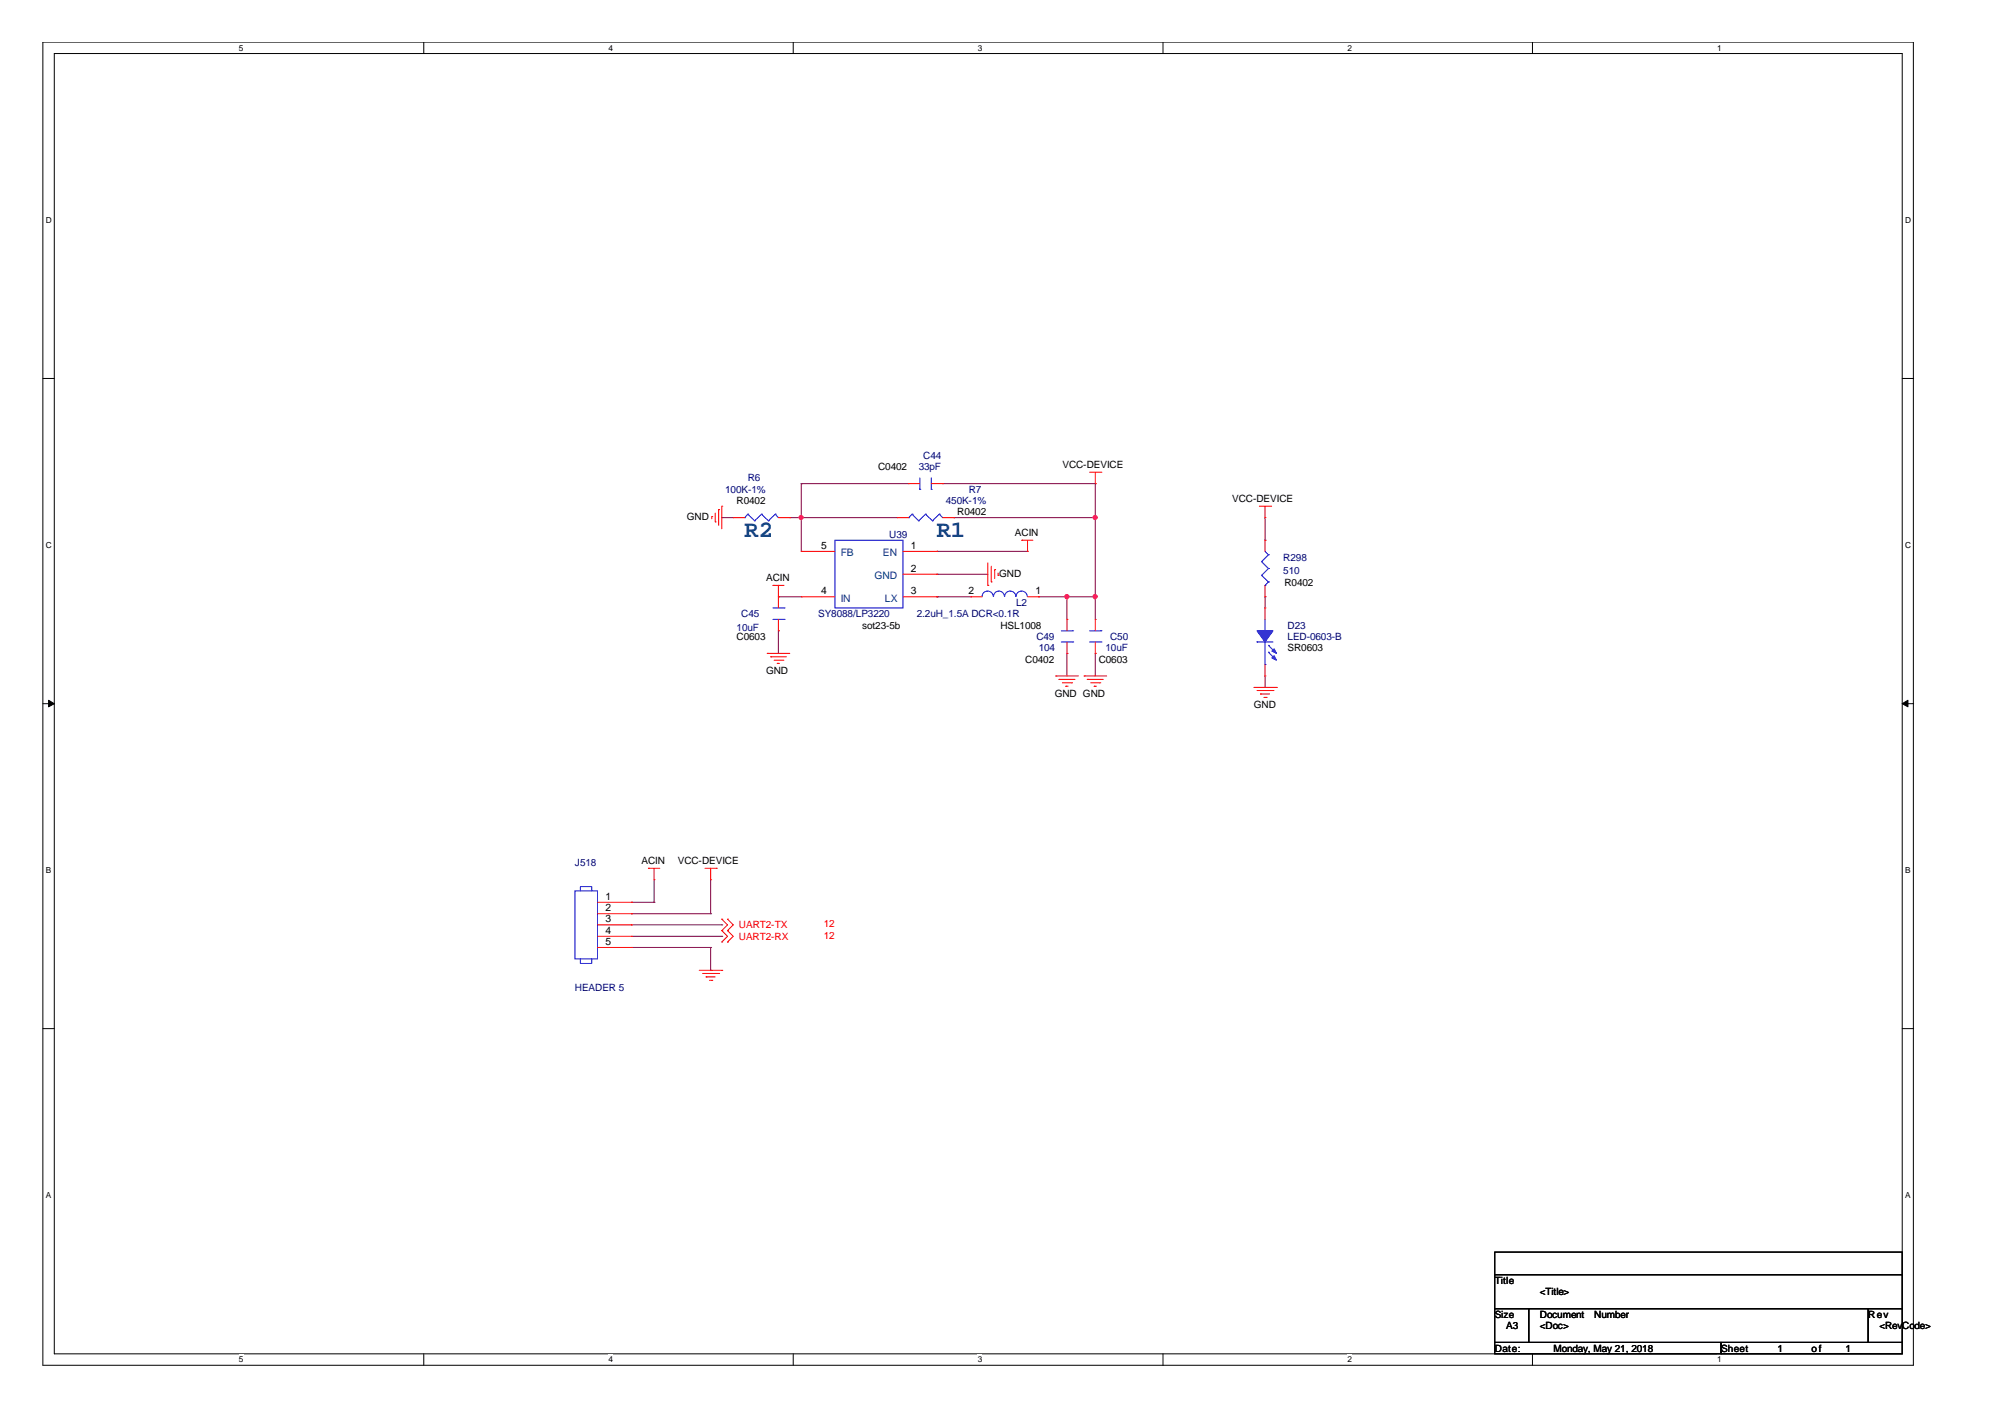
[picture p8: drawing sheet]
<svg xmlns="http://www.w3.org/2000/svg" width="297mm" height="210mm" viewBox="0 0 297 210" stroke-linecap="round" stroke-linejoin="round" font-family="sans-serif">
<path d="M6.3 6.2h277.2v196h-277.2zM8 7.9h273.8v192.6h-273.8z" fill="none" stroke="#000" stroke-width=".15"/>
<g fill="#fff">
<path d="M35.4 6.4h.6v1.4h-.6z"/>
<path d="M35.4 200.7h.6v1.4h-.6z"/>
</g>
<path d="M62.8 6.2v1.7M62.8 200.5v1.7" fill="none" stroke="#000" stroke-width=".15"/>
<g fill="#fff">
<path d="M90.1 6.4h.7v1.4h-.7z"/>
<path d="M90.1 200.7h.7v1.4h-.7z"/>
</g>
<path d="M117.5 6.2v1.7M117.5 200.5v1.7" fill="none" stroke="#000" stroke-width=".15"/>
<g fill="#fff">
<path d="M144.9 6.4h.6v1.4h-.6z"/>
<path d="M144.9 200.7h.6v1.4h-.6z"/>
</g>
<path d="M172.3 6.2v1.7M172.3 200.5v1.7" fill="none" stroke="#000" stroke-width=".15"/>
<g fill="#fff">
<path d="M199.6 6.4h.7v1.4h-.7z"/>
<path d="M199.6 200.7h.7v1.4h-.7z"/>
</g>
<path d="M227 6.2v1.7M227 200.5v1.7" fill="none" stroke="#000" stroke-width=".15"/>
<g fill="#fff">
<path d="M254.4 6.4h.6v1.4h-.6z"/>
<path d="M254.4 200.7h.6v1.4h-.6z"/>
<path d="M6.8 31.9h.8v1.4h-.8z"/>
<path d="M282.2 31.9h.9v1.4h-.9z"/>
<path d="M6.8 80.1h.8v1.4h-.8z"/>
<path d="M282.2 80.1h.9v1.4h-.9z"/>
</g>
<path d="M6.3 56.1h1.7M281.8 56.1h1.7" fill="none" stroke="#000" stroke-width=".15"/>
<g fill="#fff">
<path d="M6.8 128.2h.7v1.4h-.7z"/>
<path d="M282.2 128.2h.8v1.4h-.8z"/>
</g>
<path d="M6.3 104.2h1.7M281.8 104.2h1.7" fill="none" stroke="#000" stroke-width=".15"/>
<g fill="#000" stroke="#000" stroke-width=".15">
<path d="M7.2 103.7l.8 .5-.8 .5z" fill-rule="evenodd"/>
<path d="M281.8 104.2l.9-.5v1z" fill-rule="evenodd"/>
</g>
<g fill="#fff">
<path d="M6.8 176.4h.7v1.4h-.7z"/>
<path d="M282.2 176.4h.8v1.4h-.8z"/>
</g>
<path d="M6.3 152.4h1.7M281.8 152.4h1.7M221.4 185.5h60.4v3.3h-60.4zM221.4 188.8h60.4v5.1h-60.4zM221.4 193.9h5.1v5h-5.1zM221.4 198.9h33.6v1.6h-33.6zM226.5 193.9h50.3v5h-50.3zM255 198.9h26.8v1.6h-26.8zM276.8 193.9h5v5h-5z" fill="none" stroke="#000" stroke-width=".15"/>
<g fill="none" stroke="#800040" stroke-width=".15">
<path d="M106.9 76.7h.1M106.9 76.7h1.7M117 76.7h.1M117 76.7h15.9M118.7 71.6h.1M118.7 76.7h.1M118.7 71.6h15.9M118.7 71.6v10.1M139.7 71.6h.1M139.7 71.6h22.6M141.3 76.7h.1M141.3 76.7h21"/>
<path d="M162.3 71.6h.1M162.3 76.7h.1M162.3 71.6v20.2M187.4 76.7v3.3M115.3 88.4h.1M115.3 93.4h.1M115.3 88.4h3.4M115.3 93.4v3.4M138.8 88.4h.1M138.8 81.7h.1M138.8 85.1h.1M138.8 88.4h5"/>
<path d="M138.8 81.7h13.4M138.8 85.1h7.5M153.9 88.4h.1M153.9 88.4h8.4M158.1 88.4h.1M158.1 96.8h.1M158.1 88.4v3.4M158.1 96.8v3.3M162.3 88.4h.1M162.3 96.8h.1M162.3 96.8v3.3M187.4 88.4h.1"/>
<path d="M187.4 80h.1M187.4 88.4v1.7M187.4 101.8h.1M187.4 100.1v1.7M93.6 133.7h.1M93.6 135.4h.1M93.6 133.7h3.3M93.6 135.4h11.7M93.6 137h13.3M93.6 138.7h13.3M96.9 133.7h.1M96.9 130.3v3.4"/>
<path d="M105.3 135.4h.1M105.3 130.3v5.1M106.9 137h.1M106.9 138.7h.1M93.6 140.3h11.7M105.3 140.3h.1M105.3 143.7h.1M105.3 140.3v3.4"/>
</g>
<g fill="#f0f" stroke="#f0f" stroke-width=".15">
<circle cx="158" cy="88.4" r=".32"/>
<circle cx="162.2" cy="76.7" r=".32"/>
<circle cx="162.2" cy="88.4" r=".32"/>
<circle cx="118.7" cy="76.7" r=".32"/>
</g>
<g fill="none" stroke="#f00" stroke-width=".15">
<path d="M105.5 76.5h.1M105.5 76.5v.3M106 77.3h.1M106 76v1.3M106.5 75.5h.1M106.5 75.5v2.3M106.9 75h.1M106.9 75v3.3M108.6 76.7h.1M108.6 76.7h1.7M115.3 76.7h1.7M117 76.7h.1"/>
<path d="M132.9 76.7h.1M132.9 76.7h1.7M134.6 71.6h.1M134.6 71.6h1.7M138 71.6h1.7M139.7 71.6h.1M139.7 76.7h1.6M141.3 76.7h.1M161.4 69.9h1.7M162.3 71.6h.1M162.3 69.9v1.7M163.1 69.9h.1"/>
<path d="M186.6 75h1.7M187.4 76.7h.1M187.4 75v1.7M188.3 75h.1M113.7 96.8h.1M113.7 96.8h3.3M114.2 97.3h.1M114.2 97.3h2.3M114.5 86.7h.1M114.5 86.7h1.7M114.7 97.8h1.3M115.1 98.3h.1"/>
<path d="M115.1 98.3h.4M115.3 88.4h.1M115.3 93.4h.1M115.3 86.7v3.4M115.3 91.8v1.6M116 97.8h.1M118.7 88.4h.1M118.7 81.7h.1M118.7 88.4h5M118.7 81.7h5M133.8 88.4h5M133.8 81.7h5"/>
<path d="M133.8 85.1h5M138.8 81.7h.1M138.8 85.1h.1M138.8 88.4h.1M143.8 88.4h.1M143.8 88.4h1.7M146.3 86.7h.1M146.3 83.4v3.3M146.9 86.2h.1M146.9 83.9v2.3M147.4 84.4h.1M147.4 84.4v1.3"/>
<path d="M147.9 85.2h.1M147.9 84.9v.3M151.4 80h.1M151.4 80h1.6M152.2 81.7h.1M152.2 80v1.7M152.2 88.4h1.7M153.9 88.4h.1M158.1 91.8h.1M158.1 96.8h.1M158.1 91.8v1.6M158.1 95.1v1.7"/>
<path d="M162.3 91.8h.1M162.3 96.8h.1M162.3 91.8v1.6M162.3 95.1v1.7M187.4 90.1h.1M187.4 80h.1M187.4 88.4h.1M187.4 80v1.7M187.4 86.7v1.7M187.4 90.1v1.7M187.4 98.4v1.7M156.4 100.1h.1"/>
<path d="M156.4 100.1h3.4M156.9 100.6h.1M156.9 100.6h2.4M157.4 101.1h1.3M157.9 101.7h.1M157.9 101.7h.3M158.7 101.1h.1M160.6 100.1h.1M160.6 100.1h3.4M161.1 100.6h.1M161.1 100.6h2.3M161.6 101.1h1.3"/>
<path d="M162.1 101.7h.1M162.1 101.7h.3M162.9 101.1h.1M185.8 101.8h3.3M186.2 102.3h2.4M186.7 102.8h.1M186.7 102.8h1.4M187.2 103.3h.4M187.4 100.1h.1M187.6 103.3h.1M188.6 102.3h.1M189.1 101.8h.1"/>
<path d="M88.5 133.7h5.1M88.5 135.4h5.1M88.5 137h5.1M88.5 138.7h5.1M93.6 133.7h.1M93.6 135.4h.1M93.6 137h.1M93.6 138.7h.1M96.1 128.6h.1M96.1 128.6h1.6M96.9 130.3h.1M96.9 128.6v1.7"/>
<path d="M104.4 128.6h1.7M105.3 130.3h.1M105.3 128.6v1.7M106.1 128.6h.1M106.9 137.9h.1M106.9 136.2h.1M106.9 139.5h.1M106.9 136.2l.9 .8-.9 .9M106.9 137.9l.9 .8-.9 .8M107.8 137.9h.1M107.8 136.2h.1M107.8 139.5h.1"/>
<path d="M107.8 136.2l.8 .8-.8 .9M107.8 137.9l.8 .8-.8 .8M88.5 140.3h5.1M93.6 140.3h.1M103.6 143.7h3.3M104.1 144.2h2.4M104.6 144.7h.1M104.6 144.7h1.4M105.1 145.2h.4M105.5 145.2h.1M106.5 144.2h.1M106.9 143.7h.1"/>
</g>
<g fill="none" stroke="#00f" stroke-width=".15">
<path d="M110.3 76.7h.1M110.8 76.2h.1M110.8 76.2l1 .9M110.8 76.2l-.5 .5M111.8 77.1h.1M112.8 76.2h.1M112.8 76.2l1 .9M112.8 76.2l-1 .9M113.8 77.1h.1M114.9 76.2h.1M114.9 76.2l.4 .5M114.9 76.2l-1.1 .9"/>
<path d="M134.6 76.7h.1M135.1 76.2h.1M135.1 76.2l1 .9M135.1 76.2l-.5 .5M136.1 77.1h.1M136.3 72.5h.1M136.3 70.8v1.7M137.1 76.2h.1M137.1 76.2l1 .9M137.1 76.2l-1 .9M138 72.5h.1M138 70.8v1.7"/>
<path d="M138.1 77.1h.1M139.1 76.2h.1M139.1 76.2l.6 .5M139.1 76.2l-1 .9M114.5 90.1h1.7M114.5 91.8h1.7M116.2 90.1h.1M116.2 91.8h.1M123.7 80h10.1v10.1h-10.1zM145.5 88.4a.83 .83 0 0 1 .8-.8 .83 .83 0 0 1 .9 .8M147.2 88.4a.8 .8 0 0 1 .8-.8 .8 .8 0 0 1 .8 .8M148.8 88.4a.83 .83 0 0 1 .9-.8 .83 .83 0 0 1 .8 .8"/>
<path d="M150.5 88.4a.83 .83 0 0 1 .9-.8 .83 .83 0 0 1 .8 .8M157.2 93.4h1.7M157.2 95.1h1.7M158.9 93.4h.1M158.9 95.1h.1M161.4 93.4h1.7M161.4 95.1h1.7M163.1 93.4h.1M163.1 95.1h.1M186.2 95.1h.1M186.2 95.1h2.4M186.9 83.2h.1"/>
<path d="M186.9 85.2h.1M186.9 83.2l1 1M186.9 85.2l1 1M187.4 93.4h.1M187.4 98.4h.1M187.4 86.7h.1M187.4 91.8v1.6M187.4 95.1v3.3M187.4 81.7l.5 .5M187.9 95.6h.1M187.9 96.6h.1M187.9 82.2h.1"/>
<path d="M187.9 84.2h.1M187.9 86.2h.1M187.9 95.6l1 1M187.9 96.6l1 1M187.9 82.2l-1 1M187.9 84.2l-1 1M187.9 86.2l-.5 .5M85.2 132h3.3v10h-3.3zM86 132v-.7h1.7v.7M86 142v.7h1.7v-.7"/>
</g>
<g fill="#00f" stroke="#00f" stroke-width=".15">
<path d="M186.2 93.4h2.4l-1.2 1.7z" fill-rule="evenodd"/>
<path d="M188.4 97.5l.4-.4 .3 .7z" fill-rule="evenodd"/>
<path d="M188.4 96.4l.4-.3 .3 .7z" fill-rule="evenodd"/>
</g>
<g font-size="3.5" fill="#004080">
<text x="110.3" y="79.5">R2</text>
<text x="138.8" y="79.5">R1</text>
</g>
<g font-size="1.5" fill="#000080">
<text x="110.8" y="71.3">R6</text>
<text x="136.1" y="69.7">33pF</text>
<text x="136.8" y="68">C44</text>
<text x="107.4" y="73">100K-1%</text>
<text x="140.1" y="74.6">450K-1%</text>
<text x="143.5" y="73">R7</text>
<text x="131.7" y="79.7">U39</text>
<text x="190.1" y="83">R298</text>
<text x="150.5" y="89.8">L2</text>
<text x="190.1" y="85.1">510</text>
<text x="109.1" y="93.4">10uF</text>
<text x="109.8" y="91.4">C45</text>
<text x="121.2" y="91.4">SY8088/LP3220</text>
<text x="135.8" y="91.4">2.2uH_1.5A DCR&lt;0.1R</text>
<text x="153.5" y="94.8">C49</text>
<text x="164.5" y="94.8">C50</text>
<text x="190.8" y="93.1">D23</text>
<text x="190.8" y="94.8">LED-0603-B</text>
<text x="153.9" y="96.4">104</text>
<text x="163.8" y="96.4">10uF</text>
<text x="85.2" y="128.3">J518</text>
<text x="85.2" y="146.7">HEADER 5</text>
</g>
<g font-size="1.5">
<text x="130.1" y="69.7">C0402</text>
<text x="157.4" y="69.3">VCC-DEVICE</text>
<text x="101.8" y="77">GND</text>
<text x="109.1" y="74.6">R0402</text>
<text x="141.8" y="76.3">R0402</text>
<text x="182.5" y="74.3">VCC-DEVICE</text>
<text x="121.7" y="81.3">5</text>
<text x="135" y="81.3">1</text>
<text x="150.4" y="79.3">ACIN</text>
<text x="113.5" y="86.1">ACIN</text>
<text x="121.7" y="88">4</text>
<text x="135" y="84.7">2</text>
<text x="135" y="88">3</text>
<text x="143.5" y="88">2</text>
<text x="148" y="85.4">GND</text>
<text x="153.4" y="88">1</text>
<text x="190.3" y="86.8">R0402</text>
<text x="109.1" y="94.8">C0603</text>
<text x="127.7" y="93.1">sot23-5b</text>
<text x="148.2" y="93.1">HSL1008</text>
<text x="113.5" y="99.8">GND</text>
<text x="151.9" y="98.1">C0402</text>
<text x="162.8" y="98.1">C0603</text>
<text x="190.8" y="96.4">SR0603</text>
<text x="156.3" y="103.2">GND GND</text>
<text x="185.8" y="104.8">GND</text>
<text x="95" y="128">ACIN</text>
<text x="100.4" y="128">VCC-DEVICE</text>
<text x="89.7" y="133.3">1</text>
<text x="89.7" y="135">2</text>
<text x="89.7" y="136.6">3</text>
<text x="89.7" y="138.3">4</text>
<text x="89.7" y="140">5</text>
<text x="221.4" y="190.2">Title</text>
<text x="228.1" y="191.8">&lt;Title&gt;</text>
<text x="221.4" y="195.2">Size</text>
<text x="223.1" y="196.9">A3</text>
<text x="228.1" y="196.9">&lt;Doc&gt;</text>
<text x="228.1" y="195.2">Document</text>
<text x="236.2" y="195.2">Number</text>
<text x="276.8" y="195.2">Rev</text>
<text x="278.4" y="196.9">&lt;RevCo</text>
<text x="283.6" y="196.9">de&gt;</text>
<text x="221.4" y="200.2">Date:</text>
<text x="230.2" y="200.2">Monday, May 21, 2018</text>
<text x="255" y="200.2">Sheet</text>
<text x="263.4" y="200.2">1</text>
<text x="268.4" y="200.2">of</text>
<text x="273.4" y="200.2">1</text>
</g>
<g font-size="1.5" fill="#004080">
<text x="124.5" y="82.4">FB</text>
<text x="130.8" y="82.4">EN</text>
<text x="124.5" y="89.1">IN</text>
<text x="129.5" y="85.8">GND</text>
<text x="131.1" y="89.1">LX</text>
</g>
<g font-size="1.5" fill="#f00">
<text x="109.5" y="137.5">UART2-TX</text>
<text x="122" y="137.3">12</text>
<text x="109.5" y="139.2">UART2-RX</text>
<text x="122" y="139">12</text>
</g>
<g font-size="1.2">
<text x="35.4" y="7.5">5</text>
<text x="90.1" y="7.5">4</text>
<text x="144.9" y="7.5">3</text>
<text x="199.6" y="7.5">2</text>
<text x="254.4" y="7.5">1</text>
<text x="6.8" y="33.1">D</text>
<text x="282.2" y="33.1">D</text>
<text x="6.8" y="81.2">C</text>
<text x="282.2" y="81.2">C</text>
<text x="6.8" y="129.4">B</text>
<text x="282.2" y="129.4">B</text>
<text x="6.8" y="177.5">A</text>
<text x="282.2" y="177.5">A</text>
<text x="35.4" y="201.8">5</text>
<text x="90.1" y="201.8">4</text>
<text x="144.9" y="201.8">3</text>
<text x="199.6" y="201.8">2</text>
<text x="254.4" y="201.8">1</text>
</g>
</svg>
